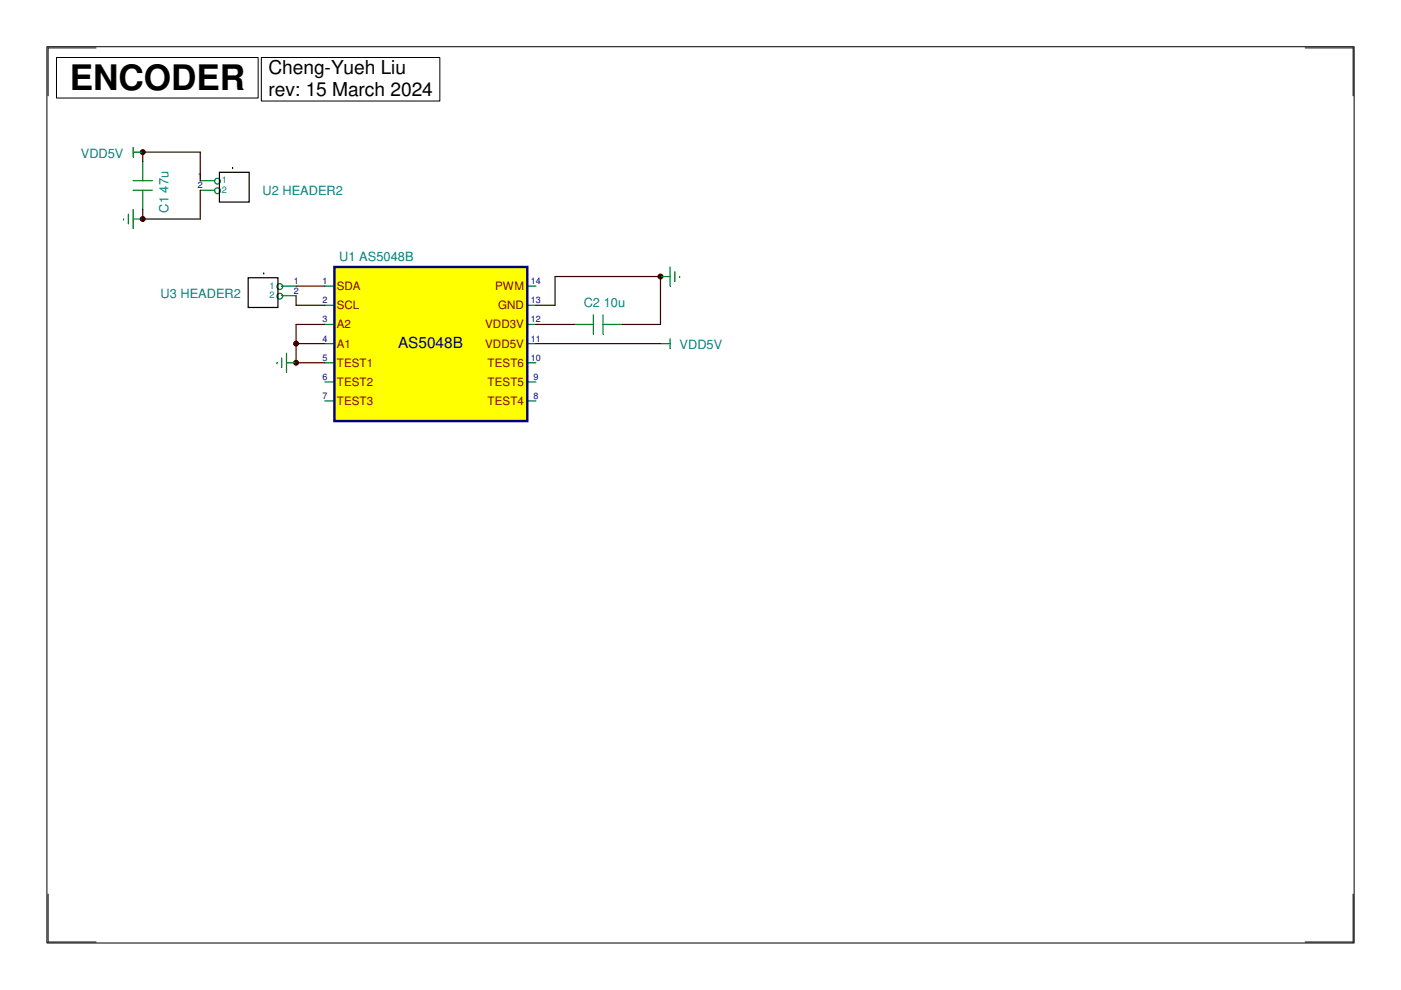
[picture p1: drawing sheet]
<svg xmlns="http://www.w3.org/2000/svg" width="297mm" height="210mm" viewBox="0 0 297 210" stroke-linecap="round" stroke-linejoin="round" font-family="sans-serif">
<circle cx="30.3" cy="32.3" r=".51" fill="#3c0000"/>
<circle cx="30.3" cy="32.3" r=".51" fill="none" stroke="#3c0000" stroke-width=".25"/>
<circle cx="30.3" cy="46.4" r=".51" fill="#3c0000"/>
<circle cx="30.3" cy="46.4" r=".51" fill="none" stroke="#3c0000" stroke-width=".25"/>
<circle cx="62.8" cy="72.9" r=".51" fill="#3c0000"/>
<circle cx="62.8" cy="72.9" r=".51" fill="none" stroke="#3c0000" stroke-width=".25"/>
<circle cx="62.8" cy="76.9" r=".51" fill="#3c0000"/>
<circle cx="62.8" cy="76.9" r=".51" fill="none" stroke="#3c0000" stroke-width=".25"/>
<circle cx="140" cy="58.6" r=".51" fill="#3c0000"/>
<circle cx="140" cy="58.6" r=".51" fill="none" stroke="#3c0000" stroke-width=".25"/>
<path d="M140 58.6h2.1" fill="none" stroke="#008000" stroke-width=".25"/>
<path d="M142.1 56.6v4.1" fill="none" stroke="#008000" stroke-width=".25"/>
<path d="M143.1 57.6v2" fill="none" stroke="#008000" stroke-width=".25"/>
<path d="M144.1 58.6h.1" fill="none" stroke="#008000" stroke-width=".25"/>
<path d="M60.7 76.9h2.1" fill="none" stroke="#008000" stroke-width=".25"/>
<path d="M60.7 74.9v4.1" fill="none" stroke="#008000" stroke-width=".25"/>
<path d="M59.7 75.9v2" fill="none" stroke="#008000" stroke-width=".25"/>
<path d="M58.7 76.9h.1" fill="none" stroke="#008000" stroke-width=".25"/>
<path d="M28.2 46.4h2.1" fill="none" stroke="#008000" stroke-width=".25"/>
<path d="M28.2 44.4v4.1" fill="none" stroke="#008000" stroke-width=".25"/>
<path d="M27.2 45.4v2.1" fill="none" stroke="#008000" stroke-width=".25"/>
<path d="M26.2 46.4h.1" fill="none" stroke="#008000" stroke-width=".25"/>
<path d="M140 72.9h2.1" fill="none" stroke="#008000" stroke-width=".25"/>
<path d="M142.1 71.8v2.1" fill="none" stroke="#008000" stroke-width=".25"/>
<path d="M28.2 32.3h2.1" fill="none" stroke="#008000" stroke-width=".25"/>
<path d="M28.2 31.2v2.1" fill="none" stroke="#008000" stroke-width=".25"/>
<path d="M121.7 68.8h4.1" fill="none" stroke="#008000" stroke-width=".25"/>
<path d="M127.8 68.8h4.1" fill="none" stroke="#008000" stroke-width=".25"/>
<path d="M125.8 66.8v4" fill="none" stroke="#008000" stroke-width=".25"/>
<path d="M127.8 66.8v4" fill="none" stroke="#008000" stroke-width=".25"/>
<path d="M59.7 60.7h3.1" fill="none" stroke="#008000" stroke-width=".25"/>
<g fill="none" stroke="#008000" stroke-width=".25">
<path d="M59.7 62.7h3.1"/>
<circle cx="59.3" cy="60.8" r=".62"/>
</g>
<g fill="none" stroke="#008000" stroke-width=".25">
<path d="M42.5 38.3h3"/>
<circle cx="59.3" cy="62.8" r=".62"/>
</g>
<path d="M52.6 58.9h6.3v6.3h-6.3zM55.9 57.9h.1" fill="none" stroke="#000" stroke-width=".25"/>
<g fill="none" stroke="#008000" stroke-width=".25">
<path d="M42.5 40.3h3"/>
<circle cx="46.1" cy="38.4" r=".62"/>
</g>
<g fill="none" stroke="#008000" stroke-width=".25">
<path d="M30.3 34.2v4.1"/>
<circle cx="46.1" cy="40.4" r=".62"/>
</g>
<path d="M46.5 36.5h6.3v6.3h-6.3zM49.3 35.5h.1" fill="none" stroke="#000" stroke-width=".25"/>
<path d="M30.3 40.3v4.1" fill="none" stroke="#008000" stroke-width=".25"/>
<path d="M28.2 38.3h4.1" fill="none" stroke="#008000" stroke-width=".25"/>
<path d="M28.2 40.3h4.1" fill="none" stroke="#008000" stroke-width=".25"/>
<path d="M111.6 60.7h2" fill="none" stroke="#008000" stroke-width=".25"/>
<path d="M111.6 64.7h2" fill="none" stroke="#008000" stroke-width=".25"/>
<path d="M111.6 68.8h2" fill="none" stroke="#008000" stroke-width=".25"/>
<path d="M111.6 72.9h2" fill="none" stroke="#008000" stroke-width=".25"/>
<path d="M111.6 76.9h2" fill="none" stroke="#008000" stroke-width=".25"/>
<path d="M111.6 81h2" fill="none" stroke="#008000" stroke-width=".25"/>
<path d="M111.6 85h2" fill="none" stroke="#008000" stroke-width=".25"/>
<path d="M68.9 60.7h2" fill="none" stroke="#008000" stroke-width=".25"/>
<path d="M68.9 64.7h2" fill="none" stroke="#008000" stroke-width=".25"/>
<path d="M68.9 68.8h2" fill="none" stroke="#008000" stroke-width=".25"/>
<path d="M68.9 72.9h2" fill="none" stroke="#008000" stroke-width=".25"/>
<path d="M68.9 76.9h2" fill="none" stroke="#008000" stroke-width=".25"/>
<path d="M68.9 81h2" fill="none" stroke="#008000" stroke-width=".25"/>
<path d="M68.9 85h2" fill="none" stroke="#008000" stroke-width=".25"/>
<path d="M70.9 56.6h40.9v32.7h-40.9z" fill-rule="evenodd" fill="#ff0"/>
<path d="M70.9 56.6h40.9v32.7h-40.9z" fill="none" stroke="#000080" stroke-width=".51"/>
<path d="M30.3 34.2v-1.9h12.2v6M42.5 40.3v6.1h-12.2v-2M62.8 62.7v2h6.1M62.8 72.9h6.1M62.8 60.7h6.1M68.9 68.8h-6.1v8.1h6.1M113.6 72.9h26.4M113.6 68.8h8.1M113.6 64.7h4.1v-6.1h22.3v10.2h-8.1" fill="none" stroke="#3c0000" stroke-width=".25"/>
<path d="M55.5 12.2h37.8v9.2h-37.8z" fill="#fff"/>
<path d="M55.4 12.2h37.9v9.2h-37.9z" fill="none" stroke="#fff" stroke-width=".21"/>
<path d="M55.4 12.2h37.9v9.2h-37.9z" fill="none" stroke="#000" stroke-width=".21"/>
<path d="M12 12.2h42.7v8.6h-42.7z" fill="#fff"/>
<path d="M12 12.2h42.7v8.6h-42.7z" fill="none" stroke="#fff" stroke-width=".21"/>
<path d="M9.9 9.9h277.2v190h-277.2zM12 12.2h42.7v8.6h-42.7zM20.4 10.2h-10.2v10.1M276.7 10.2h10.2v10.1M10.2 189.6v10.1h10.2M286.9 189.6v10.1h-10.2" fill="none" stroke="#000" stroke-width=".21"/>
<text font-size="7.5" x="14.8" y="19.1">ENCODER</text>
<g font-size="4.1">
<text x="56.9" y="15.8">Cheng-Yueh Liu</text>
<text x="56.9" y="20.4">rev: 15 March 2024</text>
</g>
<text font-size="3.3" fill="#000080" x="84.4" y="73.8">AS5048B</text>
<g font-size="2.7" fill="#008080">
<text x="17.1" y="33.4">VDD5V</text>
<text x="55.7" y="41.3">U2 HEADER2</text>
<text x="35.7" y="45.1" transform="rotate(-90 35.7 45.1)">C1 47u</text>
<text x="71.9" y="55.2">U1 AS5048B</text>
<text x="34" y="63.1">U3 HEADER2</text>
<text x="123.8" y="65.2">C2 10u</text>
<text x="144.1" y="74">VDD5V</text>
</g>
<g font-size="2.5" fill="#800000">
<text x="71.4" y="61.5">SDA</text>
<text x="71.4" y="65.6">SCL</text>
<text x="105" y="61.5">PWM</text>
<text x="105.6" y="65.6">GND</text>
<text x="71.4" y="69.6">A2</text>
<text x="102.9" y="69.6">VDD3V</text>
<text x="71.4" y="73.7">A1</text>
<text x="71.4" y="77.8">TEST1</text>
<text x="102.9" y="73.7">VDD5V</text>
<text x="103.4" y="77.8">TEST6</text>
<text x="71.4" y="81.8">TEST2</text>
<text x="103.4" y="81.8">TEST5</text>
<text x="71.4" y="85.9">TEST3</text>
<text x="103.4" y="85.9">TEST4</text>
</g>
<g font-size="1.9" fill="#000080">
<text x="41.9" y="37.9">1</text>
<text x="41.9" y="39.9">2</text>
<text x="62.3" y="60.2">1</text>
<text x="62.3" y="62.3">2</text>
<text x="68.4" y="60.2">1</text>
<text x="68.4" y="64.3">2</text>
<text x="112.6" y="60.2">14</text>
<text x="112.6" y="64.3">13</text>
<text x="68.4" y="68.4">3</text>
<text x="112.6" y="68.4">12</text>
<text x="68.4" y="72.4">4</text>
<text x="68.4" y="76.5">5</text>
<text x="112.6" y="72.4">11</text>
<text x="112.6" y="76.5">10</text>
<text x="68.4" y="80.6">6</text>
<text x="113.1" y="80.6">9</text>
<text x="68.4" y="84.6">7</text>
<text x="113.1" y="84.6">8</text>
</g>
<g font-size="1.9" fill="#008080">
<text x="47" y="38.8">1</text>
<text x="47" y="40.9">2</text>
<text x="57.1" y="61.2">1</text>
<text x="57.1" y="63.2">2</text>
</g>
</svg>
